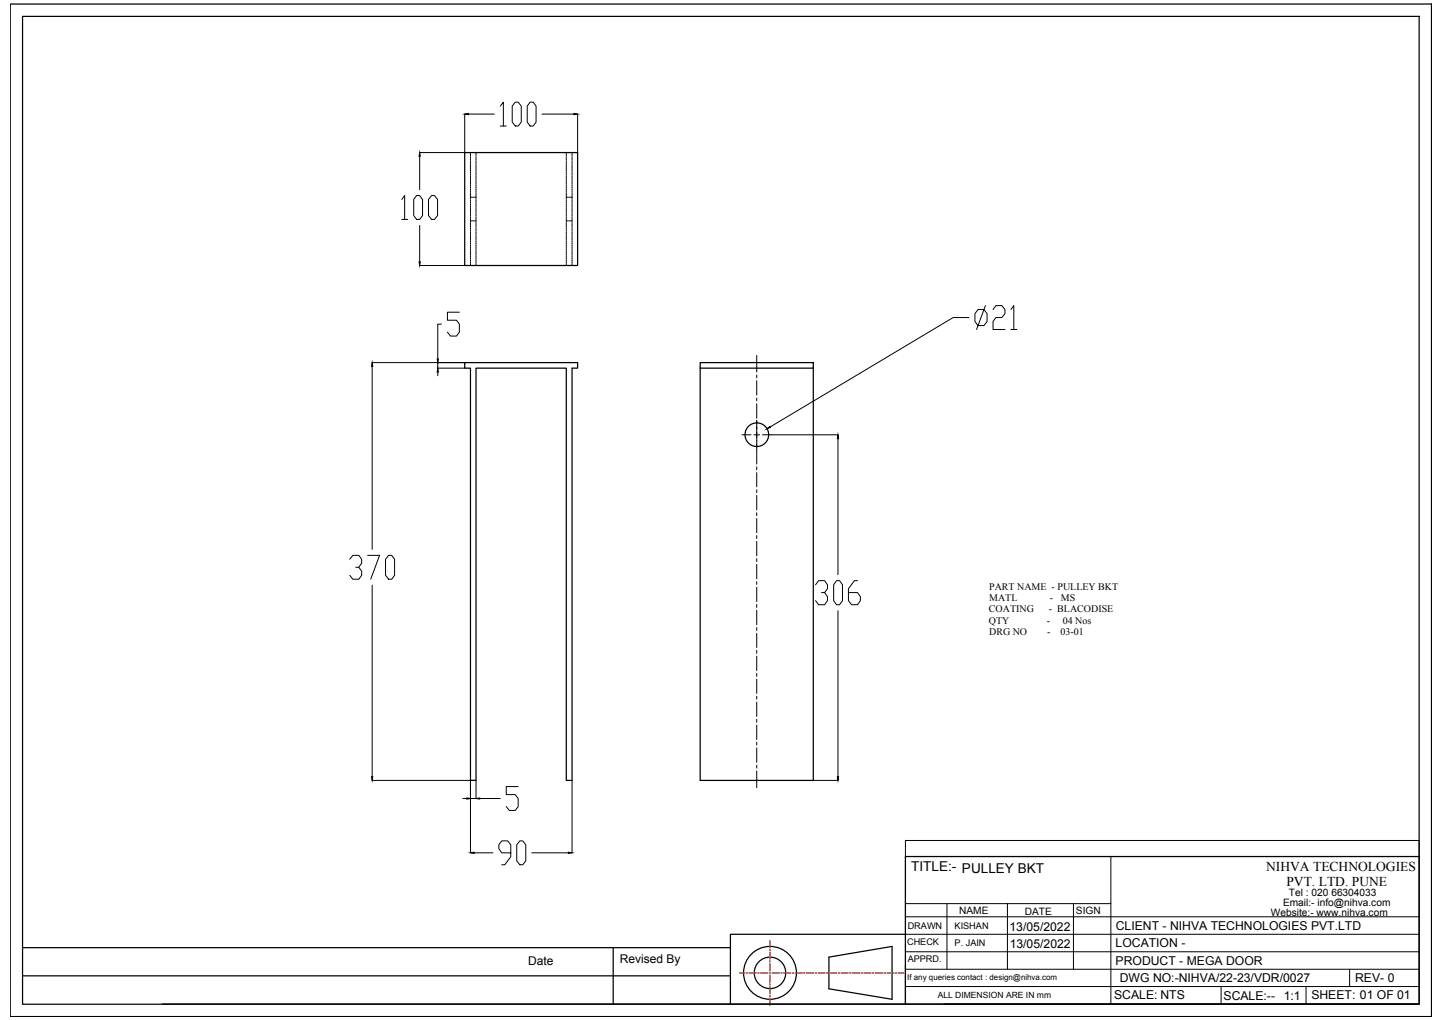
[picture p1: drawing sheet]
<svg xmlns="http://www.w3.org/2000/svg" width="297mm" height="210mm" viewBox="0 0 297 210" stroke-linecap="round" stroke-linejoin="round" font-family="sans-serif">
<!-- layer: 0 -->
<g fill="none" stroke="#000" stroke-width=".25">
<path d="M2.1 .8h292.6v208.4h-292.6zM4.6 3.4h287.5v203.3h-287.5zM95.7 31.4h23.2v23.2h-23.2zM95.7 74.6h23.2v1.2h-1.1v84.8h-1.2v-84.8h-18.6v84.8h-1.2v-84.8h-1.1zM144.1 74.6h23.3v1.2h-23.3zM144.1 75.8v84.8h23.3v-84.8M186.4 176.3h105.7v30.3h-105.7zM4.6 195h145.8M126.2 195v11.7M170.6 197l13-2.2v10.8l-13-2.1zM186.4 192.3h-36v14.3h-117M4.6 200.8h145.8"/>
<path d="M150.4 206.6h36M194.3 206.6h97.8"/>
<circle cx="155.8" cy="89.5" r="2.43"/>
<circle cx="158.5" cy="200.2" r="5.4"/>
<circle cx="158.5" cy="200.2" r="3.2"/>
</g>
<g fill="none" stroke="#000" stroke-width=".21">
<path d="M86.4 31.4h9.3M86.4 32.2v6.8M95.7 23.5v7.9M96.4 23.5h5.4M96.8 31.4v.3M96.8 31.8v.3M96.8 32.2v.3M96.8 32.7v.3M96.8 33.1v.3M96.8 33.6v.3M96.8 34v.3M96.8 34.4v.3"/>
<path d="M96.8 34.9v.3M96.8 35.3v.3M96.8 35.8v.3M96.8 36.2v.3M96.8 36.6v.3M96.8 37.1v.3M96.8 37.5v.3M96.8 38v.3M96.8 38.4v.3M96.8 38.9v.3M96.8 39.3v.3M96.8 39.8v.3"/>
<path d="M98 31.4v.3M98 31.8v.3M98 32.2v.3M98 32.7v.3M98 33.1v.3M98 33.6v.3M98 34v.3M98 34.4v.3M98 34.9v.3M98 35.3v.3M98 35.8v.3M98 36.2v.3"/>
<path d="M98 36.6v.3M98 37.1v.3M98 37.5v.3M98 38v.3M98 38.4v.3M98 38.9v.3M98 39.3v.3M98 39.8v.3M103 21.8l.6-.8v4.9M103 25.9h1.2M106.1 21h.6l.6 .8v3.3l-.6 .8h-.6l-.7-.8v-3.3zM109.1 21h.7l.5 .8v3.3l-.5 .8h-.7l-.6-.8v-3.3z"/>
<path d="M111.6 23.5h6.5M116.6 31.4v.3M116.6 31.8v.3M116.6 32.2v.3M116.6 32.7v.3M116.6 33.1v.3M116.6 33.6v.3M116.6 34v.3M116.6 34.4v.3M116.6 34.9v.3M116.6 35.3v.3M116.6 35.8v.3"/>
<path d="M116.6 36.2v.3M116.6 36.6v.3M116.6 37.1v.3M116.6 37.5v.3M116.6 38v.3M116.6 38.4v.3M116.6 38.9v.3M116.6 39.3v.3M116.6 39.8v.3M117.8 31.4v.3M117.8 31.8v.3M117.8 32.2v.3"/>
<path d="M117.8 32.7v.3M117.8 33.1v.3M117.8 33.6v.3M117.8 34v.3M117.8 34.4v.3M117.8 34.9v.3M117.8 35.3v.3M117.8 35.8v.3M117.8 36.2v.3M117.8 36.6v.3M117.8 37.1v.3M117.8 37.5v.3"/>
<path d="M117.8 38v.3M117.8 38.4v.3M117.8 38.9v.3M117.8 39.3v.3M117.8 39.8v.3M118.9 23.5v7.9M82.7 41l.6-.8v5M82.7 45.2h1.2M85.8 40.2h.6l.6 .8v3.4l-.6 .8h-.6l-.6-.8v-3.4zM86.4 54.6h9.3M86.4 46.4v7.5M88.8 40.2h.6l.7 .8v3.4l-.7 .8h-.6l-.6-.8v-3.4z"/>
<path d="M96.8 40.2v.3M96.8 41.1v.3M96.8 41.5v.3M96.8 42v.3M96.8 42.4v.3M96.8 42.9v.3M96.8 43.3v.3M96.8 43.8v.3M96.8 44.2v.3M96.8 44.6v.3M96.8 45.1v.3M96.8 45.5v.3"/>
<path d="M96.8 46v.3M96.8 46.4v.3M96.8 46.8v.3M96.8 47.3v.3M96.8 47.7v.3M96.8 48.2v.3M96.8 48.6v.3M96.8 49.1v.2M96.8 49.5v.3M96.8 49.9v.3M96.8 50.4v.3M96.8 50.8v.3"/>
<path d="M96.8 51.3v.2M96.8 51.7v.3M96.8 52.1v.3M96.8 52.6v.3M96.8 53v.3M96.8 53.5v.3M96.8 53.9v.3M96.8 54.4v.2M96.8 45.5h.3M97.1 40.6h-.3v.3M97.3 40.6h.3M97.3 45.5h.3"/>
<path d="M97.7 40.6h.3v.3M97.7 45.5h.3M98 40.2v.3M98 41.1v.3M98 41.5v.3M98 42v.3M98 42.4v.3M98 42.9v.3M98 43.3v.3M98 43.8v.3M98 44.2v.3M98 44.6v.3"/>
<path d="M98 45.1v.3M98 45.5v.3M98 46v.3M98 46.4v.3M98 46.8v.3M98 47.3v.3M98 47.7v.3M98 48.2v.3M98 48.6v.3M98 49.1v.2M98 49.5v.3M98 49.9v.3"/>
<path d="M98 50.4v.3M98 50.8v.3M98 51.3v.2M98 51.7v.3M98 52.1v.3M98 52.6v.3M98 53v.3M98 53.5v.3M98 53.9v.3M98 54.4v.2M116.6 40.2v.3M116.6 41.1v.3"/>
<path d="M116.6 41.5v.3M116.6 42v.3M116.6 42.4v.3M116.6 42.9v.3M116.6 43.3v.3M116.6 43.8v.3M116.6 44.2v.3M116.6 44.6v.3M116.6 45.1v.3M116.6 45.5v.3M116.6 46v.3M116.6 46.4v.3"/>
<path d="M116.6 46.8v.3M116.6 47.3v.3M116.6 47.7v.3M116.6 48.2v.3M116.6 48.6v.3M116.6 49.1v.2M116.6 49.5v.3M116.6 49.9v.3M116.6 50.4v.3M116.6 50.8v.3M116.6 51.3v.2M116.6 51.7v.3"/>
<path d="M116.6 52.1v.3M116.6 52.6v.3M116.6 53v.3M116.6 53.5v.3M116.6 53.9v.3M116.6 54.4v.2M116.6 45.5h.3M116.9 40.6h-.3v.3M117 40.6h.3M117 45.5h.3M117.5 40.6h.3v.3M117.5 45.5h.3"/>
<path d="M117.8 40.2v.3M117.8 41.1v.3M117.8 41.5v.3M117.8 42v.3M117.8 42.4v.3M117.8 42.9v.3M117.8 43.3v.3M117.8 43.8v.3M117.8 44.2v.3M117.8 44.6v.3M117.8 45.1v.3M117.8 45.5v.3"/>
<path d="M117.8 46v.3M117.8 46.4v.3M117.8 46.8v.3M117.8 47.3v.3M117.8 47.7v.3M117.8 48.2v.3M117.8 48.6v.3M117.8 49.1v.2M117.8 49.5v.3M117.8 49.9v.3M117.8 50.4v.3M117.8 50.8v.3"/>
<path d="M117.8 51.3v.2M117.8 51.7v.3M117.8 52.1v.3M117.8 52.6v.3M117.8 53v.3M117.8 53.5v.3M117.8 53.9v.3M117.8 54.4v.2M76.6 74.6h19.1M76.6 75.4v37.7M90.1 74.6v1.2h5.6M90.1 76.6v.7"/>
<path d="M90.9 66.7h-.8v7.2M94.6 64.2h-2.5v1.7h1.9l.6 .8v1.7l-.6 .8h-1.3l-.6-.8M155.8 73.1v3.5M155.8 77.2v.6M155.8 78.3v3M199.5 65.3h-3.3l-37.7 22.6M201.3 63.7h1.3l.6 .8v1.7l-.6 .8h-1.3l-.6-.8v-1.7zM202.8 62.9l-1.8 4.9M204.4 63.7l.6-.8h1.2l.7 .8v.8l-.7 .8h-1.2l-.6 .9v1.6h2.5M208.1 63.7l.6-.8v4.9M208.1 67.8h1.2M152.7 89.5h1.9"/>
<path d="M155.8 88.9v.6h-.6M155.8 81.9v.6M155.8 83.1v2.9M155.8 86.5v9M155.8 96.1v.6M155.8 97.3v2.9M156.4 89.5h-.6v.6M157 89.5h15.5M172.5 90.3v28M72 115.1l.6-.8h1.3l.6 .8v.8l-.6 .8h-.7M73.9 116.7l.6 .8v.9l-.6 .8h-1.3l-.6-.8M75.7 114.3h2.4l-1.8 4.9"/>
<path d="M80 114.3h.6l.6 .8v3.3l-.6 .8h-.6l-.6-.8v-3.3zM155.8 100.8v.6M155.8 102v2.9M155.8 105.5v.6M155.8 106.7v2.9M155.8 110.2v.6M155.8 111.4v3M155.8 115v.6M155.8 116.1v3M155.8 119.7v.6M172.2 119.5h.6l.6 .8v3.3l-.6 .8h-.6l-.6-.8v-3.3zM176.5 119.5h-.6l-1.2 1.6v2.5l.6 .8h1.2l.6-.8v-.8l-.6-.9h-1.8"/>
<path d="M76.6 120.4v39.4M155.8 120.8v3M155.8 124.4v.6M155.8 125.6v3M155.8 129.1v.6M155.8 130.3v3M155.8 133.8v.6M155.8 135v3M155.8 138.6v.6M155.8 139.8v2.9M167.9 120.3l.6-.8h1.2l.6 .8v.8l-.6 .8h-.6M169.7 121.9l.6 .9v.8l-.6 .8h-1.2l-.6-.8"/>
<path d="M172.5 125.7v34.1M155.8 143.3v.6M155.8 144.5v2.9M155.8 148v.6M155.8 149.2v3M155.8 152.7v.6M155.8 153.9v3M155.8 157.5v.6M155.8 158.7v3.4M76.6 160.6h21.4M95.3 164.3h.8M96.8 160.6v14.9"/>
<path d="M97.6 175.5h3.9M98 160.6v3.7h-1.2M98.7 164.3h4.3M105.1 175.5h-1.8l-.6-.8v-.9l.6-.8h1.2l.6 .8v2.5l-1.2 1.7h-.6M106.7 161.9h-2.5v1.6h1.9l.6 .8v1.7l-.6 .8h-1.3l-.6-.8M107 173h.6l.6 .8v3.4l-.6 .8h-.6l-.6-.8v-3.4zM109.5 175.5h7.5M117.8 160.6v14.9M167.4 160.6h5.1M186.4 173h105.7v3.3h-105.7zM186.4 176.3v30.3M188.2 176.3h103.9"/>
<path d="M228.7 176.3v30.3M186.4 199.5h105.7M186.4 195.9h105.7M186.4 192.3h105.7M186.4 188.7h105.7M186.4 186h42.3M194.9 186v13.5M207.4 186v13.5M221 186v13.5M277.8 199.5v3.5M186.4 203h105.7M251.4 203v3.6"/>
<path d="M268.8 203v3.6"/>
</g>
<g fill="#000" stroke="#000" stroke-width=".21">
<path d="M86.4 31.4l.1 .8h-.2zM95.7 23.5l.7-.1v.2zM118.1 23.4l.8 .1-.8 .1zM86.3 53.9h.2l-.1 .7zM76.6 74.6l.1 .8h-.2zM90.1 75.8l.1 .8h-.2zM90 73.9h.2l-.1 .7zM157.8 88.3l.7-.6 .1 .3zM172.5 89.5l.1 .8h-.2zM76.5 159.8h.2l-.1 .8zM172.4 159.8h.2l-.1 .8zM96.1 164.2l.7 .1-.7 .2z"/>
<path d="M96.8 175.5l.8-.1v.2zM98 164.3l.7-.1v.3zM117 175.4l.8 .1-.8 .1z"/>
</g>
<g fill="none" stroke="#f00" stroke-width=".25">
<path d="M158.5 193.6v1.5M158.5 195.4v.3M158.5 195.9v1.5M158.5 197.7v.3M158.5 198.3v1.5M152.3 200.2h1.1M153.7 200.2h.3M154.2 200.2h1.5M156 200.2h.3M156.6 200.2h1.5M158.4 200.2h.3M158.5 200.1v.2"/>
<path d="M158.5 200.6v1.5M158.5 202.4v.3M158.5 203v1.5M158.5 204.8v.3M158.5 205.4v1.5M158.9 200.2h1.5M160.7 200.2h.3M161.3 200.2h1.5M163.1 200.2h.3M163.7 200.2h1.5M165.4 200.2h.3M166 200.2h1.5"/>
<path d="M167.8 200.2h.3M168.4 200.2h1.5M170.2 200.2h.3M170.8 200.2h1.4M172.5 200.2h.3M173.1 200.2h1.5M174.9 200.2h.3M175.5 200.2h1.4M177.2 200.2h.3M177.8 200.2h1.5M179.6 200.2h.3M180.2 200.2h1.5"/>
<path d="M182 200.2h.3M182.6 200.2h1.5M184.3 200.2h.3M184.9 200.2h1.1"/>
</g>
<g font-size="2.8">
<text x="187.6" y="179.2">TITLE:- PULLEY BKT</text>
<text x="260.6" y="179.1">NIHVA TECHNOLOGIES</text>
<text x="264.8" y="182.3">PVT. LTD. PUNE</text>
</g>
<g font-size="2.5">
<text x="207.8" y="191.6">13/05/2022</text>
<text x="229.7" y="191.3">CLIENT - NIHVA TECHNOLOGIES PVT.LTD</text>
<text x="207.8" y="195.2">13/05/2022</text>
<text x="229.6" y="194.9">LOCATION -</text>
<text x="108.7" y="198.5">Date</text>
<text x="127.6" y="198.2">Revised By</text>
<text x="229.6" y="198.5">PRODUCT - MEGA DOOR</text>
<text x="230.5" y="202.1">DWG NO:-NIHVA/22-23/VDR/0027</text>
<text x="279" y="202.1">REV- 0</text>
<text x="229.3" y="205.7">SCALE: NTS</text>
<text x="251.9" y="205.7">SCALE:--</text>
<text x="264.3" y="205.7">1:1</text>
<text x="269.9" y="205.7">SHEET: 01 OF 01</text>
</g>
<g font-size="2.1">
<text x="203.6" y="121.4">PART NAME - PULLEY BKT</text>
<text x="203.6" y="123.7">MATL</text>
<text x="216.1" y="123.7">-</text>
<text x="218.4" y="123.7">MS</text>
<text x="203.6" y="126">COATING</text>
<text x="203.6" y="128.3">QTY</text>
<text x="203.6" y="130.7">DRG NO</text>
<text x="215.5" y="128.3">-</text>
<text x="215.6" y="130.7">-</text>
<text x="215.9" y="126">- BLACODISE</text>
<text x="218.3" y="130.7">03-01</text>
<text x="218.8" y="128.3">04 Nos</text>
<text x="265.3" y="184.4">Tel : 020 66304033</text>
<text x="197.4" y="188.1">NAME</text>
<text x="210.9" y="188.2">DATE</text>
<text x="221.5" y="188">SIGN</text>
<text x="261.6" y="188.4">Website:- www.nihva.com</text>
<text x="264.1" y="186.5">Email:- info@nihva.com</text>
</g>
<g font-size="1.9">
<text x="186.8" y="191.2">DRAWN</text>
<text x="196.5" y="191.1">KISHAN</text>
<text x="186.7" y="194.4">CHECK</text>
<text x="186.8" y="198">APPRD.</text>
<text x="196.5" y="194.7">P. JAIN</text>
</g>
<text font-size="1.8" x="193" y="205.4">ALL DIMENSION ARE IN mm</text>
<text font-size="1.6" x="186.8" y="201.7">If any queries contact : design@nihva.com</text>
</svg>
